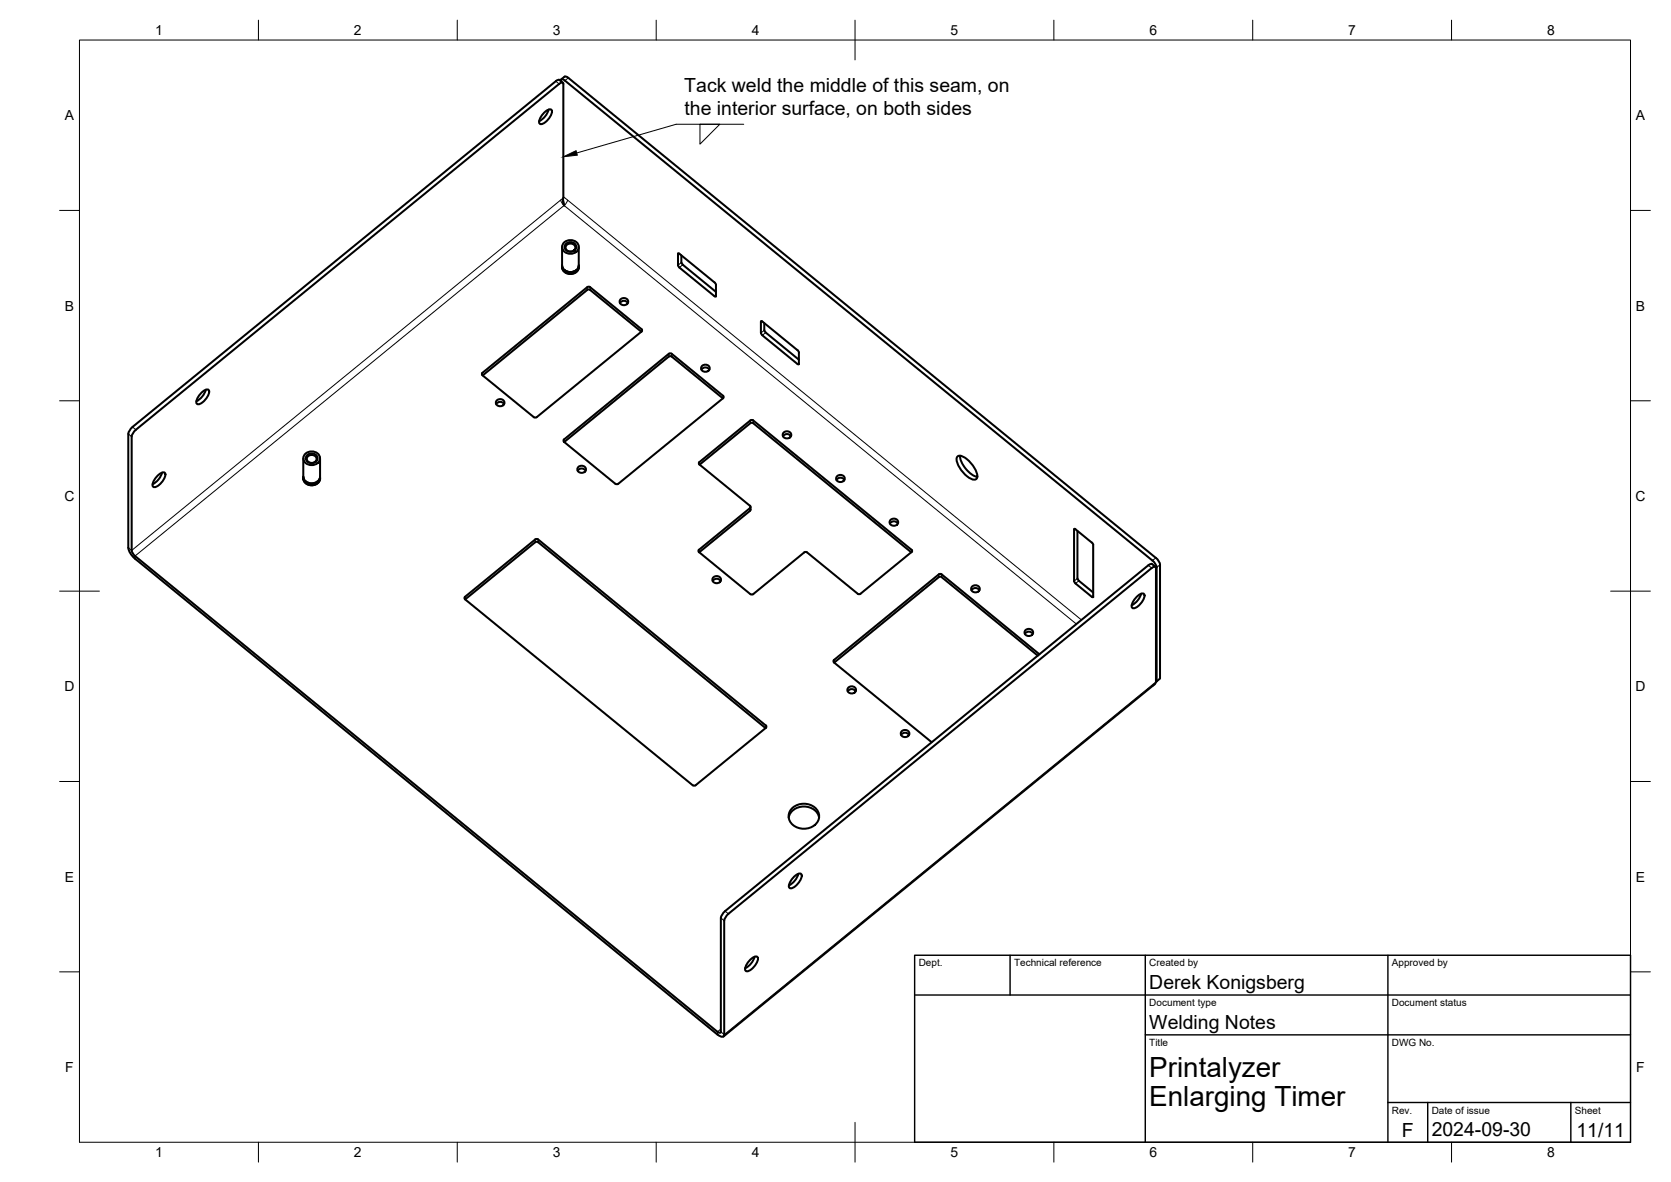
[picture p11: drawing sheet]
<svg xmlns="http://www.w3.org/2000/svg" width="420mm" height="297mm" viewBox="0 0 420 297" stroke-linecap="round" stroke-linejoin="round" font-family="sans-serif">
<!-- layer: Visible -->
<g fill="none" stroke="#000" stroke-width=".51">
<path d="M141.9 19.3l-.8 .7M142 19.3l.3-.1 .6 .4 147.7 120.6 .6 .6 .5 1.1M136.7 28.4a1.7 1.7 0 0 1 2-.7 3.6 3.6 0 0 1-2.8 3.5 1.73 1.73 0 0 1 .4-2.3zM137.9 27.6a4.6 4.6 0 0 1-2.3 2.8M139.7 20.4l-106.4 86.9-.8 1-.2 .7M139.8 20.4l.7-.4 1 .8M141 20.3l.1-.3 .2-.1 .8 .4 147.7 120.6 .6 .6 .4 1.1M141.5 50.2l.3 1.4M141.8 51.5v.1M141.8 51.6l-.3-1.2 .2-29.3-.4-.4-.7 .4-106.4 86.9M141.3 62.1v4.6a2.15 2.15 0 0 0 2.1 1.7 2.15 2.15 0 0 0 2.1-1.7v-4.6M141.3 67.1v.2"/>
<path d="M141.3 66.8v.2M141.3 66.9a2.15 2.15 0 0 0 2.1 1.8 2.15 2.15 0 0 0 2.1-1.8M141.3 66.7a2.13 2.13 0 0 0 2.1 1.8 2.13 2.13 0 0 0 2.1-1.8M141.3 67a2.13 2.13 0 0 0 2.1 1.8 2.13 2.13 0 0 0 2.1-1.8M141.3 67a2.11 2.11 0 0 0 2.1 1.9 2.11 2.11 0 0 0 2.1-1.9M141.9 60.8a2.09 2.09 0 0 1 2.4-.3 2.09 2.09 0 0 1 1.2 2 2.2 2.2 0 0 1-2.3 1.3 2.2 2.2 0 0 1-1.9-1.7l.3-.9zM142 67.9a2.34 2.34 0 0 0 2.9 0M142 68.2a2.34 2.34 0 0 0 2.9 0M142.4 61.2a1.43 1.43 0 0 1 1.7-.2 1.43 1.43 0 0 1 .7 1.6 1.54 1.54 0 0 1-1.7 .6 1.54 1.54 0 0 1-1.1-1.3zM142.6 61.5a1.13 1.13 0 0 1 1.5-.2 1.13 1.13 0 0 1 .2 1.6 1.13 1.13 0 0 1-1.6 .2 1.13 1.13 0 0 1-.1-1.6zM145.5 67.1v.2M145.5 66.8v.2"/>
<path d="M155.9 76.1a1.19 1.19 0 0 1 2 0M156.1 75.2a.97 .97 0 0 1 1.5-.1 .97 .97 0 0 1-.2 1.5 .97 .97 0 0 1-1.3-.2 .97 .97 0 0 1 0-1.2zM170.8 63.8l9 7.4 .2 .4v2.9l-9.2-7.3M170.8 63.8h-.3v2.9l.3 .5M171.3 64.2v1.8M171.3 65.9l.4 .6 8.3 6.8M50.5 98.8a1.7 1.7 0 0 1 2-.7 3.6 3.6 0 0 1-2.8 3.5 1.73 1.73 0 0 1 .5-2.3zM51.7 97.9a4.6 4.6 0 0 1-2.3 2.9M121.3 93.7l26.6-21.6 .5 .1 12.9 10.5 .1 .2-.1 .4-26.4 21.5h-.7M121.3 94.3l12.9 10.5M121.3 93.7l-.1 .2 .1 .4M161.2 83.4l-12.8-10.6-.5-.1-26.5 21.6"/>
<path d="M168.2 88.9l-26.5 21.7 .1 .4 12.9 10.6M168.2 89.6l-26.3 21.5M168.2 88.9h.7l12.9 10.6M168.2 89.6h.7l12.9 10.5M176.4 92.9a1.19 1.19 0 0 1 2 0M176.6 91.9a.97 .97 0 0 1 1.5 0 .97 .97 0 0 1-.2 1.4 .97 .97 0 0 1-1.3-.1 .97 .97 0 0 1 0-1.3zM181.8 99.5l.2 .4-.2 .1M191.7 80.8l9 7.4 .2 .4-.1 3-9.1-7.3M191.7 80.8h-.4v2.9l.4 .6M192.2 81.2v1.8l.3 .6M192.5 83.6l8.4 6.8M32.3 109v28.6l.2 .9 1 1.5 146.9 120a1.16 1.16 0 0 0 1.6 .3l.1-28.9 .2-.7 .5-.7 106.8-87.2 .4-.3h.6l.1 28.9-.3 .5-108.5 88.6"/>
<path d="M33.1 109.7v28.6l.3 .7 .6 .7 146.4 119.6 .6 .3 .3-.3M34.2 108l-.9 1-.2 .7M39.5 119.6a1.7 1.7 0 0 1 2-.7 3.6 3.6 0 0 1-2.8 3.5 1.73 1.73 0 0 1 .5-2.3zM40.7 118.8a4.6 4.6 0 0 1-2.3 2.9M76.3 115.2v4.6a2.15 2.15 0 0 0 2.1 1.7 2.15 2.15 0 0 0 2.1-1.7v-4.6M76.3 119.9v.2M76.3 119.8a2.13 2.13 0 0 0 2.1 1.8 2.13 2.13 0 0 0 2.1-1.8M76.9 113.9a2.09 2.09 0 0 1 2.3-.3 2.09 2.09 0 0 1 1.2 2 2.2 2.2 0 0 1-2.2 1.3 2.2 2.2 0 0 1-1.9-1.7l.2-.9zM77.3 114.3a1.43 1.43 0 0 1 1.8-.2 1.43 1.43 0 0 1 .6 1.6 1.54 1.54 0 0 1-1.7 .6 1.54 1.54 0 0 1-1.1-1.3zM77.5 114.6a1.13 1.13 0 0 1 1.6-.1 1.13 1.13 0 0 1 .1 1.5 1.13 1.13 0 0 1-1.5 .2 1.13 1.13 0 0 1-.2-1.6zM80.5 119.9v.2M124.8 101.5a1.19 1.19 0 0 1 2 0"/>
<path d="M125 100.6a.97 .97 0 0 1 1.5-.1 .97 .97 0 0 1-.3 1.5 .97 .97 0 0 1-1.2-.2 .97 .97 0 0 1 0-1.2zM145.2 118.3a1.19 1.19 0 0 1 2.1 0M145.5 117.3a.97 .97 0 0 1 1.5 0 .97 .97 0 0 1-.3 1.4 .97 .97 0 0 1-1.2-.1 .97 .97 0 0 1 0-1.3zM175.9 116.1l-.2 .2 .2 .4M175.9 116.1l12.8-10.5 .5-.1 40 32.7 .1 .4-13.2 10.7-.4-.1-12.8-10.4-.5-.1-13 10.6-.5 .1-13.3-10.8 .1-.4 13-10.7-.1-.4-12.7-10.4M175.9 116.8l12.8-10.5 .5-.1 39.9 32.6M181.8 100.1l-26.3 21.5h-.8M196.9 109.6a1.19 1.19 0 0 1 2 0M197.1 108.6a.97 .97 0 0 1 1.5 0 .97 .97 0 0 1-.2 1.5 .97 .97 0 0 1-1.3-.2 .97 .97 0 0 1 0-1.3zM210.5 119.6a.97 .97 0 0 1 1.6 0 .97 .97 0 0 1-.3 1.4 .97 .97 0 0 1-1.3-.1 .97 .97 0 0 1 0-1.3zM240.8 114.7a2.73 2.73 0 0 1 2.9 1.2l1.5 2a2.49 2.49 0 0 1 .3 2.5 2.73 2.73 0 0 1-3-1.3l-1.4-1.9a2.49 2.49 0 0 1-.3-2.5zM241.4 114.5a6.6 6.6 0 0 0 4.4 5.3"/>
<path d="M76.3 120.1a2.15 2.15 0 0 0 2.1 1.7 2.15 2.15 0 0 0 2.1-1.7M76.3 120.2v.2M76.3 120.1a2.13 2.13 0 0 0 2.1 1.8 2.13 2.13 0 0 0 2.1-1.8M76.3 120.1a2.11 2.11 0 0 0 2.1 1.9 2.11 2.11 0 0 0 2.1-1.9M76.9 121a2.34 2.34 0 0 0 2.9 0M76.9 121.3a2.34 2.34 0 0 0 2.9 0M80.5 120.2v.2M134.6 135.6l-17.7 14.4-.1 .4 .1 .2M134.6 135.6h.7M135.3 135.6l57.3 46.7M188.7 128.1l-.1 .3-12.8 10.4M188.7 127.4v.7"/>
<path d="M210.3 120.6a1.19 1.19 0 0 1 2 0M223.8 131.6a1.19 1.19 0 0 1 2 0M224 130.6a.97 .97 0 0 1 1.5-.1 .97 .97 0 0 1-.3 1.5 .97 .97 0 0 1-1.2-.1 .97 .97 0 0 1 0-1.3zM270.1 133v13.1M270.1 133h.3l4.3 3.5 .2 .4v13.1h-.4M270.9 133.4v12l.4 .5M116.9 150.6l57.5 46.8 .5-.1 17.7-14.4 .1-.2-.1-.4M117 150.6l17.6-14.3 .5-.2 57.4 46.9M179.2 146a1.19 1.19 0 0 1 2 0M179.4 145a.97 .97 0 0 1 1.5 0 .97 .97 0 0 1-.2 1.5 .97 .97 0 0 1-1.3-.2 .97 .97 0 0 1 0-1.3zM244.3 148.3a1.19 1.19 0 0 1 2 0M244.5 147.3a.97 .97 0 0 1 1.5 0 .97 .97 0 0 1-.2 1.5 .97 .97 0 0 1-1.3-.2 .97 .97 0 0 1 0-1.3z"/>
<path d="M257.7 159.3a1.19 1.19 0 0 1 2 0M257.9 158.3a.97 .97 0 0 1 1.5 0 .97 .97 0 0 1-.2 1.4 .97 .97 0 0 1-1.3-.1 .97 .97 0 0 1 0-1.3zM270.1 146.1l.3 .5 4.1 3.4M271.3 146l3.6 2.9M285.7 150.1a1.7 1.7 0 0 1 2-.8 3.6 3.6 0 0 1-2.8 3.6 1.73 1.73 0 0 1 .4-2.4zM286.9 149.2a4.6 4.6 0 0 1-2.3 2.9M288.7 142.1l-106.4 86.9-.8 1-.2 .7M288.7 142.1l.8-.4 1 .8M290.8 142.6v28.6M291.7 141.9v28.6l-.9 .7M213.1 173.7a1.19 1.19 0 0 1 2.1 0M213.4 172.7a.97 .97 0 0 1 1.5 0 .97 .97 0 0 1-.3 1.5 .97 .97 0 0 1-1.2-.2 .97 .97 0 0 1 0-1.3z"/>
<path d="M260.9 164.8l-24.1-19.8-.5-.1-26.5 21.6M261.4 164.4l-24.6-20.1-.5-.1-26.6 21.7-.1 .4 .1 .1 24.6 20.1M290.6 171.2h.2M226.6 184.7a1.19 1.19 0 0 1 2 0M226.8 183.7a.97 .97 0 0 1 1.5 0 .97 .97 0 0 1-.2 1.4 .97 .97 0 0 1-1.3-.1 .97 .97 0 0 1 0-1.3zM198.3 205.5a4 4 0 0 1 3.8-2.8 4 4 0 0 1 3.8 2.8M199.4 202.9a4.2 4.2 0 0 1 6.5 1.6 3.5 3.5 0 0 1-4.5 3.7 3 3 0 0 1-2.9-2 3 3 0 0 1 .9-3.3zM200.7 219.6a4.6 4.6 0 0 1-2.3 2.9M181.3 230.7v28.6M199.5 220.4a1.7 1.7 0 0 1 2-.7 3.6 3.6 0 0 1-2.8 3.5 1.73 1.73 0 0 1 .4-2.3zM188.5 241.3a1.7 1.7 0 0 1 2-.7 3.6 3.6 0 0 1-2.8 3.5 1.73 1.73 0 0 1 .4-2.4zM189.7 240.4a4.6 4.6 0 0 1-2.3 2.9"/>
</g>
<!-- layer: Visible Narrow -->
<g fill="none" stroke="#000" stroke-width=".25">
<path d="M142.9 19.6l-.9 .7M139.7 20.4l.9 .7M141 50.3l.2 .7 .6 .6M141.6 49.7l-108.5 88.6-.8-.7M141.6 49.4l130.3 106.4M142.7 50.3l-.2 .7-.6 .6M147.7 72.2v.7M148.4 72.2v.7M170.6 63.7l-.1 .1M171.3 66l-.8 .7M171.7 66.5l-.9 .7M180 74.2l-.3 .3"/>
<path d="M121.3 93.7v.6M161.3 82.7v.6M168.2 88.9v.7M168.9 88.9v.7M181.8 99.5v.6M191.5 80.7l-.2 .1M192.2 83l-.9 .7M192.5 83.6l-.8 .7M200.9 91.2l-.4 .3M32.3 109l.8 .7M33.3 107.3l.9 .7M141.8 110.5v.5"/>
<path d="M175.9 116.1v.6M188.7 105.6v.7M189.4 105.6v.7M134.6 135.6v.7M135.3 135.6v.7M175.7 138.2v.5M188.6 127.7v.7M229.2 138.2v.5M270.2 132.9l-.1 .1M34 140.4v-.7l107.8-88.1 128.9 105.2M116.9 150v.6M236.1 144.3v.7"/>
<path d="M236.8 144.3v.7M270.9 145.4l-.8 .7M271.3 146l-.9 .6M274.9 149.7l-.4 .3M288.7 142.1l.9 .7M290.6 140.2l-.8 .7M291.7 141.9l-.9 .7M209.7 165.9v.6M290 171.9l-.2 .5M290.7 171.4l-108.6 88.6-.8-.7M290.7 171.1l.1 .1M192.6 182.3v.6"/>
<path d="M181.3 230.7l.8 .7M182.3 229l.9 .6M181.3 258.6l-.9 .7v.7"/>
</g>
<!-- layer: BORDER -->
<g fill="none" stroke="#000" stroke-width=".25">
<path d="M20 10.1h390v276.9h-390zM65 5.1v5M115 5.1v5M165 5.1v5M215 5.1v10M265 5.1v5M315 5.1v5M365 5.1v5M15 52.9h5M410 52.9h5M15 100.7h5M410 100.7h5"/>
<path d="M15 148.6h10M405 148.6h10M15 196.4h5M410 196.4h5M15 244.2h5M410 244.2h5M65 287v5M115 287v5M165 287v5M215 282.1v9.9M265 287v5M315 287v5"/>
<path d="M365 287v5"/>
</g>
<!-- layer: TITLEBLOCK -->
<path d="M230 240.1h180v46.9h-180zM230 250h180M254 240.1v9.9M288 240.1v46.9M349 240.1v46.9M288 260.1h122M349 277.1h61M359 277.1v9.9M395 277.1v9.9" fill="none" stroke="#000" stroke-width=".36"/>
<path d="M176 31.2h5l-5 5zM187 31.2h-17l-25 7.2" fill="none" stroke="#000" stroke-width=".25"/>
<path d="M141.6 39.4l3.2-1.5 .4 1.1z" fill="#000" stroke="#000" stroke-width=".25"/>
<g font-size="7">
<text x="289" y="270.6">Printalyzer</text>
<text x="289" y="278.1">Enlarging Timer</text>
</g>
<g font-size="4.9">
<text x="172.1" y="23.1">Tack weld the middle of this seam, on</text>
<text x="172.1" y="28.9">the interior surface, on both sides</text>
<text x="289" y="248.5">Derek Konigsberg</text>
<text x="289" y="258.6">Welding Notes</text>
<text x="352.5" y="285.7">F</text>
<text x="360" y="285.5">2024-09-30</text>
<text x="396.4" y="285.7">11/11</text>
</g>
<g font-size="3.5">
<text x="39" y="8.8">1</text>
<text x="89" y="8.8">2</text>
<text x="139" y="8.8">3</text>
<text x="189" y="8.8">4</text>
<text x="239" y="8.8">5</text>
<text x="289" y="8.8">6</text>
<text x="339" y="8.8">7</text>
<text x="389" y="8.8">8</text>
<text x="16.3" y="30.2">A</text>
<text x="411.3" y="30.2">A</text>
<text x="16.3" y="78">B</text>
<text x="411.3" y="78">B</text>
<text x="16.2" y="125.9">C</text>
<text x="411.2" y="125.9">C</text>
<text x="16.2" y="173.7">D</text>
<text x="411.2" y="173.7">D</text>
<text x="16.3" y="221.6">E</text>
<text x="411.3" y="221.6">E</text>
<text x="16.4" y="269.4">F</text>
<text x="411.4" y="269.4">F</text>
<text x="39" y="290.8">1</text>
<text x="89" y="290.8">2</text>
<text x="139" y="290.8">3</text>
<text x="189" y="290.8">4</text>
<text x="239" y="290.8">5</text>
<text x="289" y="290.8">6</text>
<text x="339" y="290.8">7</text>
<text x="389" y="290.8">8</text>
</g>
<g font-size="2.5">
<text x="231" y="242.9">Dept.</text>
<text x="255" y="242.9">Technical reference</text>
<text x="289" y="242.9">Created by</text>
<text x="350" y="242.9">Approved by</text>
<text x="289" y="252.8">Document type</text>
<text x="350" y="252.8">Document status</text>
<text x="289" y="262.9">Title</text>
<text x="350" y="262.9">DWG No.</text>
<text x="350" y="279.9">Rev.</text>
<text x="360" y="279.9">Date of issue</text>
<text x="396" y="279.9">Sheet</text>
</g>
</svg>
